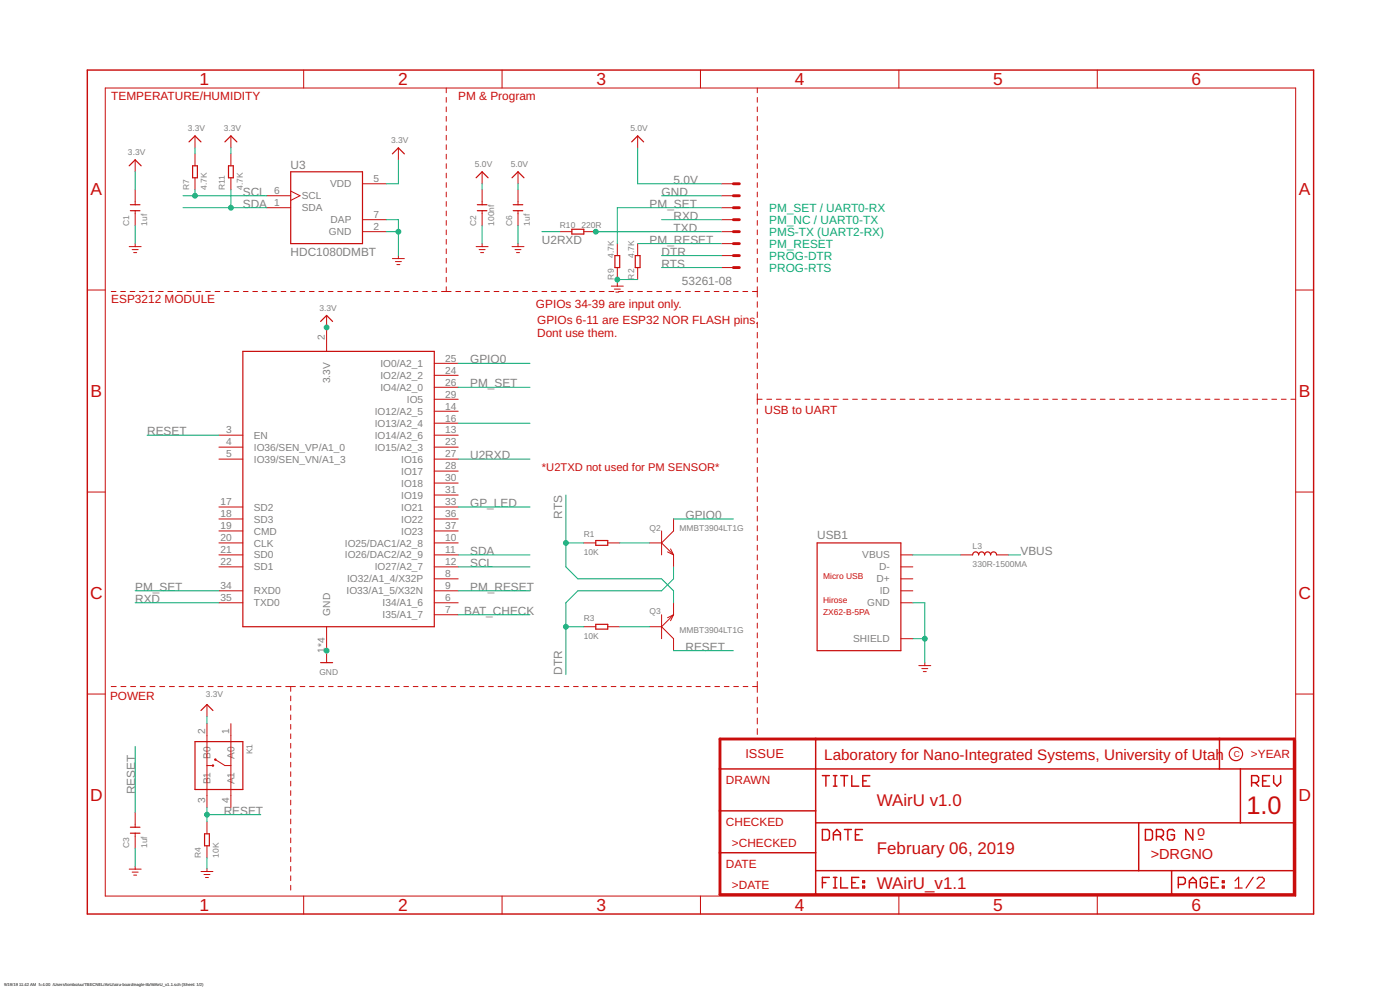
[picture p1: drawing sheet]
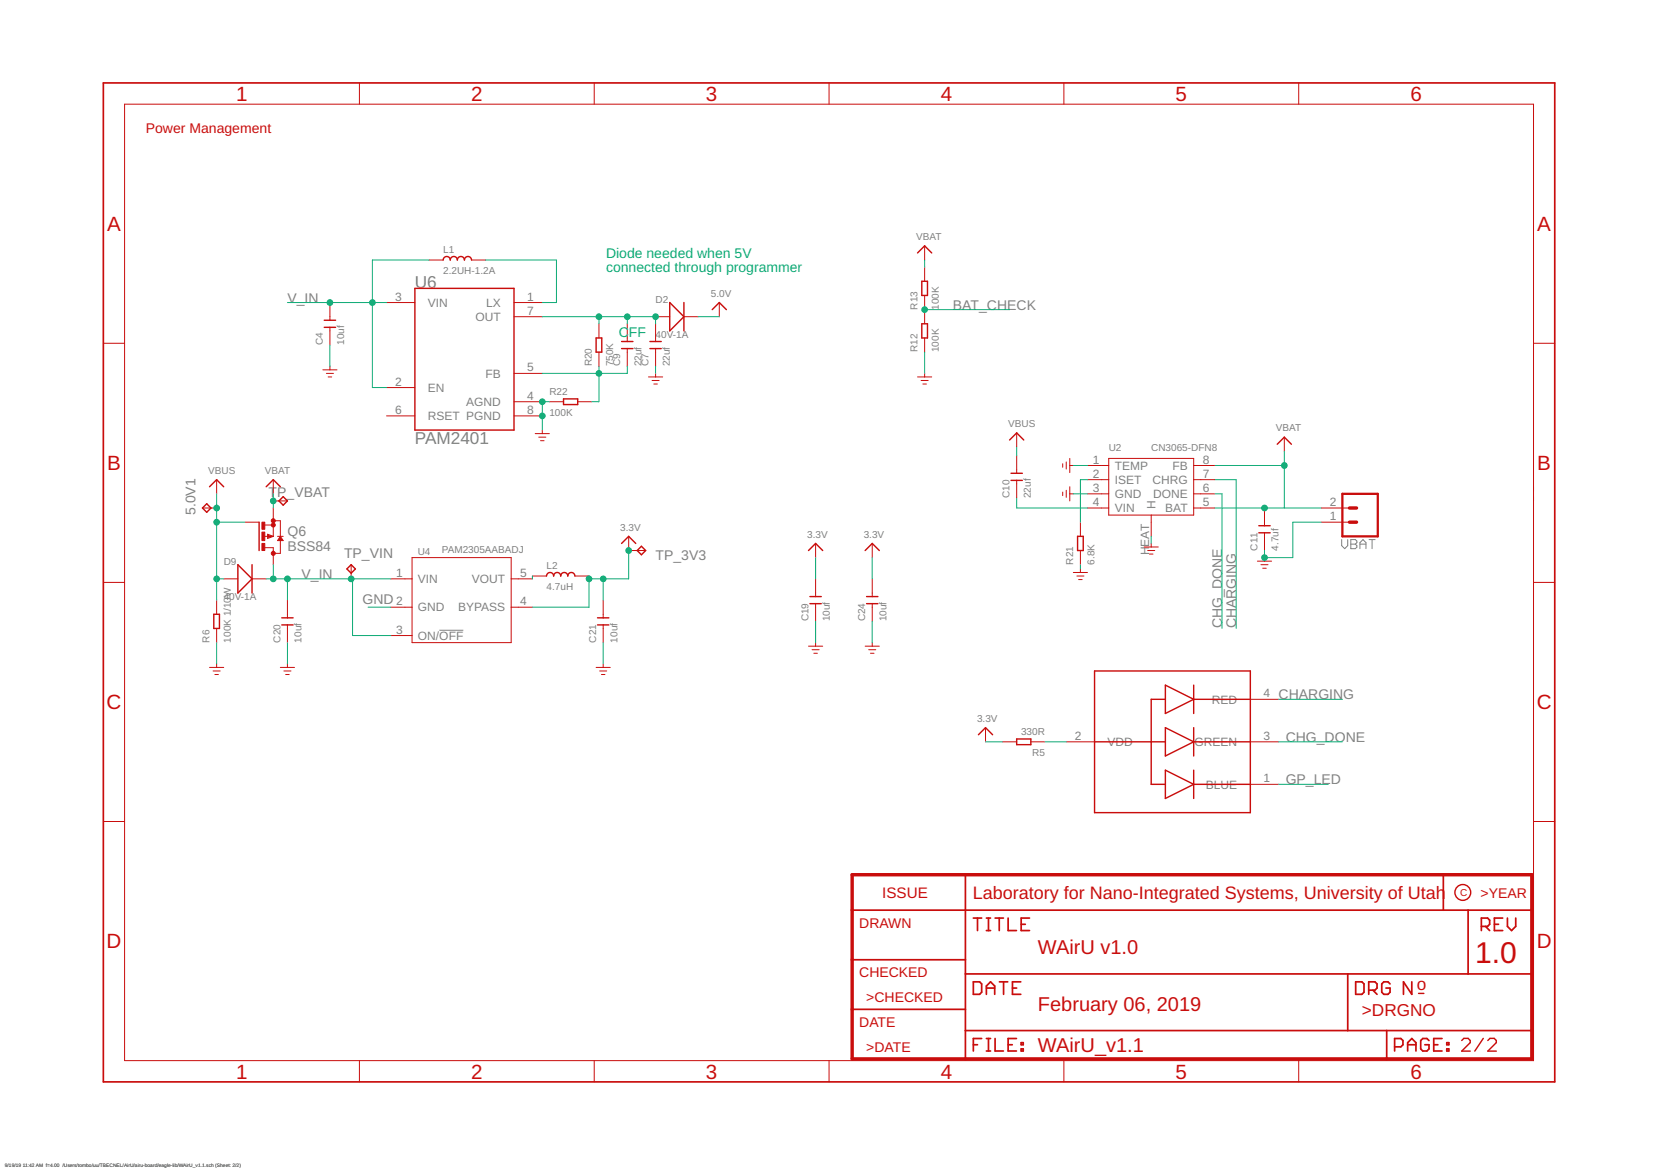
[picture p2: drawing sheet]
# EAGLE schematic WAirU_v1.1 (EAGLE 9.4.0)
COMPANY: ADAFRUIT INDUSTRIES; DRAWN: KTOWN; REV: B

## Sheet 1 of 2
FRAME1 (FRAME_A4): COMPANY: TETRAD: SENSOR NETWORK SOLUTIONS, LLC; REV: 1.0

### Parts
C1  1uf  CERAMIC-1UF-25V-10%-X7R(0603)  [C0603]
C2  100nf  CERAMIC-100NF-50V-10%-X7R(0603)  [C0603]
C3  1uf  CERAMIC-1UF-25V-10%-X7R(0603)  [C0603]
C6  1uf  CERAMIC-1UF-25V-10%-X7R(0603)  [C0603]
K1  SMD-SWITCH-TACTILE-SPST-NO(4P-D6.0MM)  [SW4-SMD-6.0X6.0X5.0MM]
L3  330R-1500MA  SMD-FERRITE-BEAD-330R-1500MA(0805)'0805'  [L0805]
MOLEX-53261-0871  53261-08  [53261-08]
Q2  MMBT3904LT1G  SMD-TRANSISTORS-NPN-40V-200MA-MMBT3904LT1G(SOT-23)  [SOT-23]
Q3  MMBT3904LT1G  SMD-TRANSISTORS-NPN-40V-200MA-MMBT3904LT1G(SOT-23)  [SOT-23]
R1  10K  SMD-RES-10K-1%-1/10W(0603)  [R0603]
R2  4.7K  SMD-RES-220R-5%-1/10W(0603)  [R0603]
R3  10K  SMD-RES-10K-1%-1/10W(0603)  [R0603]
R4  10K  SMD-RES-10K-1%-1/10W(0603)  [R0603]
R7  4.7K  SMD-RES-4.7K-5%-1/10W(0603)  [R0603]
R9  4.7K  SMD-RES-220R-5%-1/10W(0603)  [R0603]
R10  220R  SMD-RES-220R-5%-1/10W(0603)  [R0603]
R11  4.7K  SMD-RES-4.7K-5%-1/10W(0603)  [R0603]
U3  HDC1080DMBT  [SON100P300X300X80-7N]
U7  ESP32_WROOM32_SKINNY  [WROOM32_SKINNY]
USB1  ZX62-B-5PA  MICRO-USB-SMD(ZX62-B-5PA)  [MICRO-USB5+6P-SMD-0.65-AB]

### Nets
3.3V: C1.2 K1.2(B0) R7.2 R11.2 U3.5(VDD) U7.2(3.3V) ; also sheet 2
5.0V: C2.2 C6.2 MOLEX-53261-0871.8 ; also sheet 2
BAT_CHECK: U7.7(I35/A1_7) ; also sheet 2
DTR: MOLEX-53261-0871.2 Q2.2(E) R3.1
GND: C1.1 C2.1 C3.1 C6.1 MOLEX-53261-0871.7 R2.1 R4.1 R9.1 U3.2(GND) U3.7(DAP) U7.1(GND) U7.15(GND) U7.38(GND) U7.P$1(GND) USB1.5(GND) USB1.P1(SHIELD) USB1.P2(SHIELD) USB1.P3_1(SHIELD) USB1.P3_2(SHIELD) USB1.P3_3(SHIELD) USB1.P4_1(SHIELD) USB1.P4_2(SHIELD) USB1.P4_3(SHIELD) USB1.P5(SHIELD) USB1.P6(SHIELD) ; supply symbol labelled GND_POWER ; also sheet 2
GP_LED: U7.33(IO21) ; also sheet 2
GPIO0: Q2.3(C) U7.25(IO0/A2_1)
N$7: U7.16(IO13/A2_4)
N$12: Q3.1(B) R3.2
N$13: Q2.1(B) R1.2
PM_RESET: MOLEX-53261-0871.3 R2.2 U7.9(IO33/A1_5/X32N)
PM_SET: MOLEX-53261-0871.6 R9.2 U7.26(IO4/A2_0) U7.34(RXD0)
RESET: C3.2 K1.3(B1) Q3.3(C) R4.2 U7.3(EN)
RTS: MOLEX-53261-0871.1 Q3.2(E) R1.1
RXD: MOLEX-53261-0871.5 U7.35(TXD0)
SCL: R7.1 U3.6(SCL) U7.12(IO27/A2_7)
SDA: R11.1 U3.1(SDA) U7.11(IO26/DAC2/A2_9)
TXD: MOLEX-53261-0871.4 R10.2
U2RXD: R10.1 U7.27(IO16)
VBUS: L3.2 ; also sheet 2
VBUS_RAW: L3.1 USB1.1(VBUS)
Unconnected: K1.1(A0) K1.4(A1) U7.4(IO36/SEN_VP/A1_0) U7.5(IO39/SEN_VN/A1_3) U7.6(I34/A1_6) U7.8(IO32/A1_4/X32P) U7.10(IO25/DAC1/A2_8) U7.13(IO14/A2_6) U7.14(IO12/A2_5) U7.17(SD2) U7.18(SD3) U7.19(CMD) U7.20(CLK) U7.21(SD0) U7.22(SD1) U7.23(IO15/A2_3) U7.24(IO2/A2_2) U7.28(IO17) U7.29(IO5) U7.30(IO18) U7.31(IO19) U7.36(IO22) U7.37(IO23) USB1.2(D-) USB1.3(D+) USB1.4(ID)

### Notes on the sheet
- TEMPERATURE/HUMIDITY | PM & Program
- PM_SET / UART0-RX
- PM_NC / UART0-TX
- PMS-TX (UART2-RX)
- PM_RESET
- PROG-DTR
- PROG-RTS
- ESP3212 MODULE
- GPIOs 34-39 are input only.
- GPIOs 6-11 are ESP32 NOR FLASH pins.
  Dont use them.
- USB to UART
- *U2TXD not used for PM SENSOR*
- POWER
- Laboratory for Nano-Integrated Systems, University of Utah
- WAirU v1.0
- February 06, 2019

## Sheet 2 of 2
FRAME2 (FRAME_A4): COMPANY: TETRAD: SENSOR NETWORK SOLUTIONS, LLC; REV: 1.0
FRAME3 (FRAME_A4): COMPANY: TETRAD: SENSOR NETWORK SOLUTIONS, LLC; REV: 1.0

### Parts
5.0V1  TPTP20SQ  [TP20SQ]
C4  10uf  CERAMIC-10UF-10V-10%-X5R(0603)  [C0603]
C7  22uf  CERAMIC-10UF-10V-10%-X5R(0603)  [C0603]
C9  22uf  CERAMIC-10UF-10V-10%-X5R(0603)  [C0603]
C10  22uf  CERAMIC-10UF-10V-10%-X5R(0603)  [C0603]
C11  4.7uf  CERAMIC-4.7UF-10V-10%-X5R(0603)  [C0603]
C19  10uf  CERAMIC-10UF-10V-10%-X5R(0603)  [C0603]
C20  10uf  CERAMIC-10UF-10V-10%-X5R(0603)  [C0603]
C21  10uf  CERAMIC-10UF-10V-10%-X5R(0603)  [C0603]
C24  10uf  CERAMIC-10UF-10V-10%-X5R(0603)  [C0603]
D2  40V-1A  SMD-DIODE-SCHOTTKY-40V-1A(DO-214AC)  [DO-214AC]
D9  40V-1A  SMD-DIODE-SCHOTTKY-40V-1A(DO-214AC)  [DO-214AC]
L1  2.2UH-1.2A  SMD-INDUCTOR-2.2UH-20%-1.2A(0805)  [L0805]
L2  4.7uH  SMD-INDUCTOR-10UH-20%-2.35A(2P-5X5X4MM)  [L5040S]
Q6  BSS84  [SOT23]
R5  330R  SMD-RES-330R-1%-1/10W(0603)  [R0603]
R6  100K 1/10W  SMD-RES-100K-5%-1/10W(0603)  [R0603]
R12  100K  SMD-RES-100K-5%-1/10W(0603)  [R0603]
R13  100K  SMD-RES-100K-5%-1/10W(0603)  [R0603]
R20  750K  SMD-RES-100K-5%-1/10W(0603)  [R0603]
R21  6.8K  SMD-RES-6.8K-1%-1/10W(0603)  [R0603]
R22  100K  SMD-RES-100K-5%-1/10W(0603)  [R0603]
TP_3V3  TPTP20SQ  [TP20SQ]
TP_VBAT  TPTP20SQ  [TP20SQ]
TP_VIN  TPTP20SQ  [TP20SQ]
U2  CN3065-DFN8  PMIC-CN3065(DFN8)  [DFN8G-0.5-3X3MM]
U4  PAM2305AABADJ  PMIC-LP2985-33DBVR(SOT23-5)  [SOT-23-5]
U6  PAM2401  [MSOP-8]
U$4  19-237A/BHR6GHC-M01/2T  [SMD-19-237A]
VBAT  CONN_02-JST-2MM-SMT  [JST-2-SMD]

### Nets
3.3V: C19.2 C21.2 C24.2 L2.2 R5.2 TP_3V3.TP U4.4(BYPASS) ; also sheet 1
5.0V: D2.2(-) ; also sheet 1
BAT_CHECK: R12.2 R13.1 ; also sheet 1
CHARGING: U2.7(CHRG) U$4.4(RED)
CHG_DONE: U2.6(DONE) U$4.3(GREEN)
GND: C4.1 C7.1 C11.1 C19.1 C20.1 C21.1 C24.1 R6.1 R12.1 R21.1 R22.1 U2.1(TEMP) U2.3(GND) U2.HEAT(H) U4.2(GND) U6.4(AGND) U6.8(PGND) VBAT.1 ; supply symbol labelled GND_POWER ; also sheet 1
GP_LED: U$4.1(BLUE) ; also sheet 1
N$3: L1.2 U6.1(LX)
N$4: C7.2 C9.2 D2.1(+) R20.2 U6.7(OUT)
N$5: C10.1 U2.4(VIN)
N$6: R21.2 U2.2(ISET)
N$8: L2.1 U4.5(VOUT)
N$9: R5.1 U$4.2(VDD)
N$10: C9.1 R20.1 R22.2 U6.5(FB)
V_IN: C4.2 C20.2 D9.2(-) L1.1 Q6.3(D) TP_VIN.TP U4.1(VIN) U4.3(ON/!OFF) U6.2(EN) U6.3(VIN)
VBAT: C11.2 Q6.2(S) R13.2 TP_VBAT.TP U2.5(BAT) U2.8(FB) VBAT.2
VBUS: 5.0V1.TP C10.2 D9.1(+) Q6.1(G) R6.2 ; also sheet 1
Unconnected: U6.6(RSET)

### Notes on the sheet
- Power Management
- Diode needed when 5V 
  connected through programmer
- CFF
- Laboratory for Nano-Integrated Systems, University of Utah
- WAirU v1.0
- February 06, 2019
